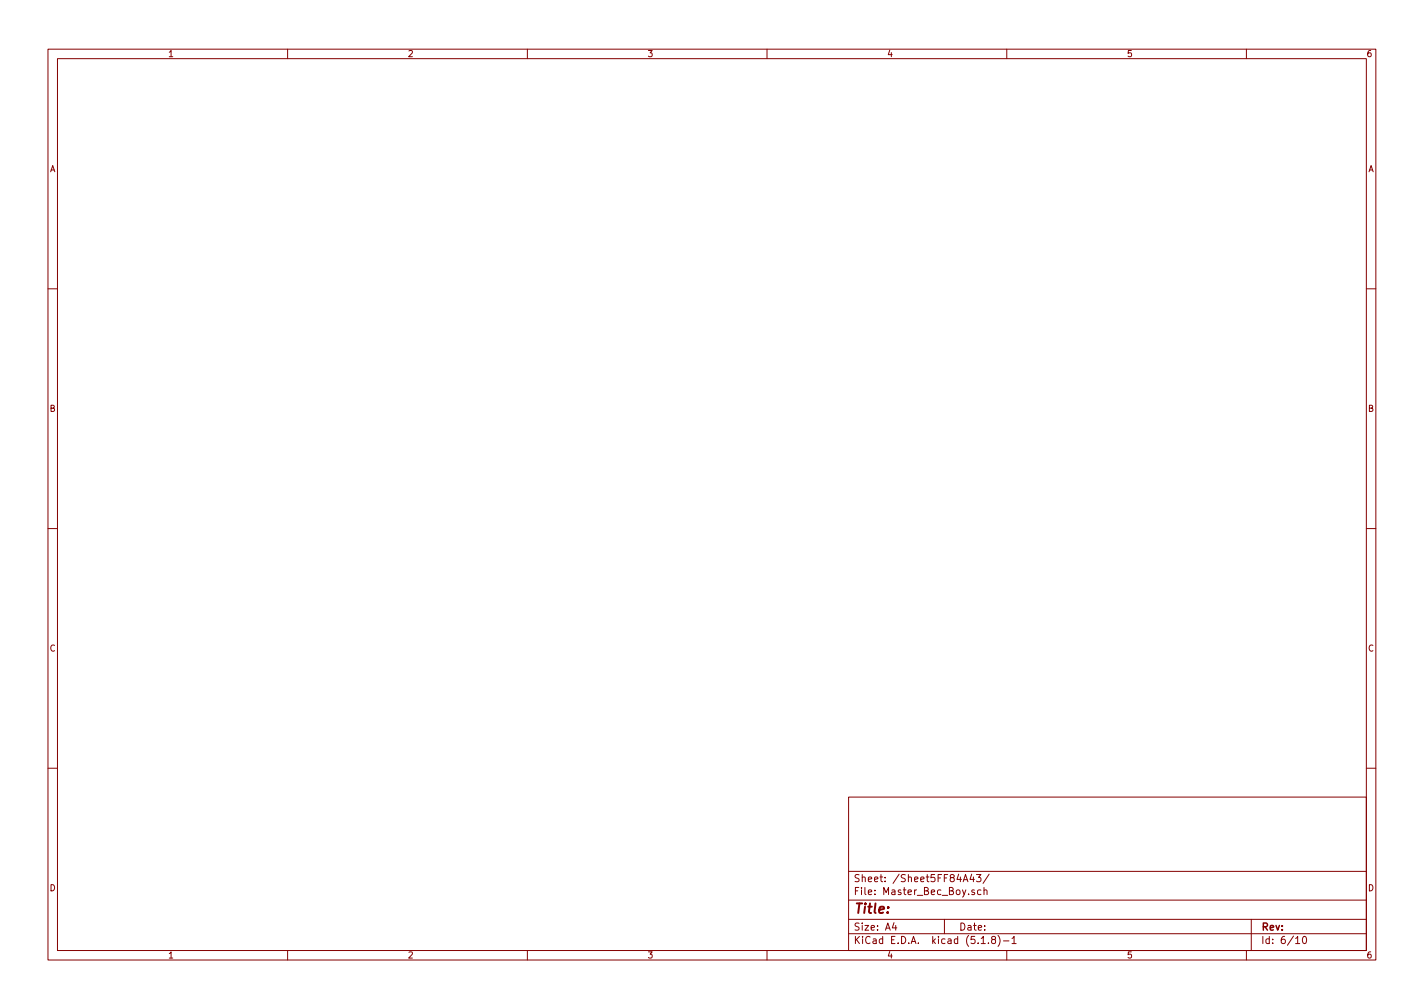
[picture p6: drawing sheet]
<svg xmlns="http://www.w3.org/2000/svg" width="297mm" height="210mm" viewBox="0 0 297 210" stroke-linecap="round" stroke-linejoin="round" font-family="sans-serif">
<g fill="none" stroke="#840000" stroke-width=".21">
<path d="M10 10.3h277v189.9h-277zM12 12.2h273v186.1h-273zM60 10.3v1.9M110 10.3v1.9M160 10.3v1.9M210 10.3v1.9M260 10.3v1.9M10 60.2h2M285 60.2h2M10 110.3h2M285 110.3h2M10 160.2h2"/>
<path d="M177 166.3h108v32h-108zM285 160.2h2M60 198.3v1.9M110 198.3v1.9M160 198.3v1.9M177 194.8h108M177 191.8h108M177 187.8h108M177 181.8h108M186.5 192.5l-.4 1h1M186.8 193v1M197 191.8v3"/>
<path d="M200.9 183.9l.5-1.5 .5 1.5M201 183.5h.8M202.7 182.3l-.4 1.1h1M203 182.9v1M203.3 185.7l-.4-.1-.2 .2 .1 .2 .5 .2v.3h-.6M203.7 182.4h.9l-.5 .6 .4 .1v.7l-.2 .1-.6-.1M204.6 185.7l-.4-.1-.3 .3 .1 .6 .2 .1 .4-.1M204.7 196.8h.8M205.3 185.7l.2-.1 .3 .1 .1 .9M205.3 185.1v1.5M206.2 196.7v.1M206.3 182.3l-1.2 2"/>
<path d="M207.1 196l-.3-.3 .3-.4 .5 .2-.1 .4a.52 .52 0 0 0-.6 .2 .52 .52 0 0 0 .1 .6l.4 .1 .2-.1 .1-.4-.3-.3M208.2 195.1a1.71 1.71 0 0 1 0 2.3M209.3 196.3h1.2M210 198.3v1.9M211.1 195.8l.4-.5v1.5M211.1 196.8h.9M260 198.3v1.9M261 191.8v6.5M270.3 195.8l.4-.5v1.5M270.3 196.8h.8M271.8 195.5l.3-.2a.81 .81 0 0 1 .5 .8 .81 .81 0 0 1-.5 .7l-.3-.1-.1-.4z"/>
</g>
<text font-size="2.8" fill="#840000" x="178" y="190.5">Title:</text>
<g font-size="2.1" fill="#840000">
<text x="178" y="184">Sheet: /Sheet5FF84A43/</text>
<text x="178" y="186.7">File: Master_Bec_Boy.sch</text>
<text x="178" y="196.9">KiCad E.D.A. kicad (5.1.8)-1</text>
<text x="178" y="194.1">Size: A4</text>
<text x="200" y="194.1">Date:</text>
<text x="263" y="194.1">Rev:</text>
<text x="263" y="196.9">Id: 6/10</text>
</g>
<g font-size="1.8" fill="#840000">
<text x="35" y="11.9">1</text>
<text x="85" y="11.9">2</text>
<text x="135" y="11.9">3</text>
<text x="185" y="11.9">4</text>
<text x="235" y="11.9">5</text>
<text x="285" y="11.9">6</text>
<text x="10.4" y="35.9">A</text>
<text x="285.4" y="35.9">A</text>
<text x="10.4" y="85.9">B</text>
<text x="285.4" y="85.9">B</text>
<text x="10.4" y="135.9">C</text>
<text x="285.4" y="135.9">C</text>
<text x="10.4" y="185.9">D</text>
<text x="285.4" y="185.9">D</text>
<text x="35" y="199.9">1</text>
<text x="85" y="199.9">2</text>
<text x="135" y="199.9">3</text>
<text x="185" y="199.9">4</text>
<text x="235" y="199.9">5</text>
<text x="285" y="199.9">6</text>
</g>
</svg>
